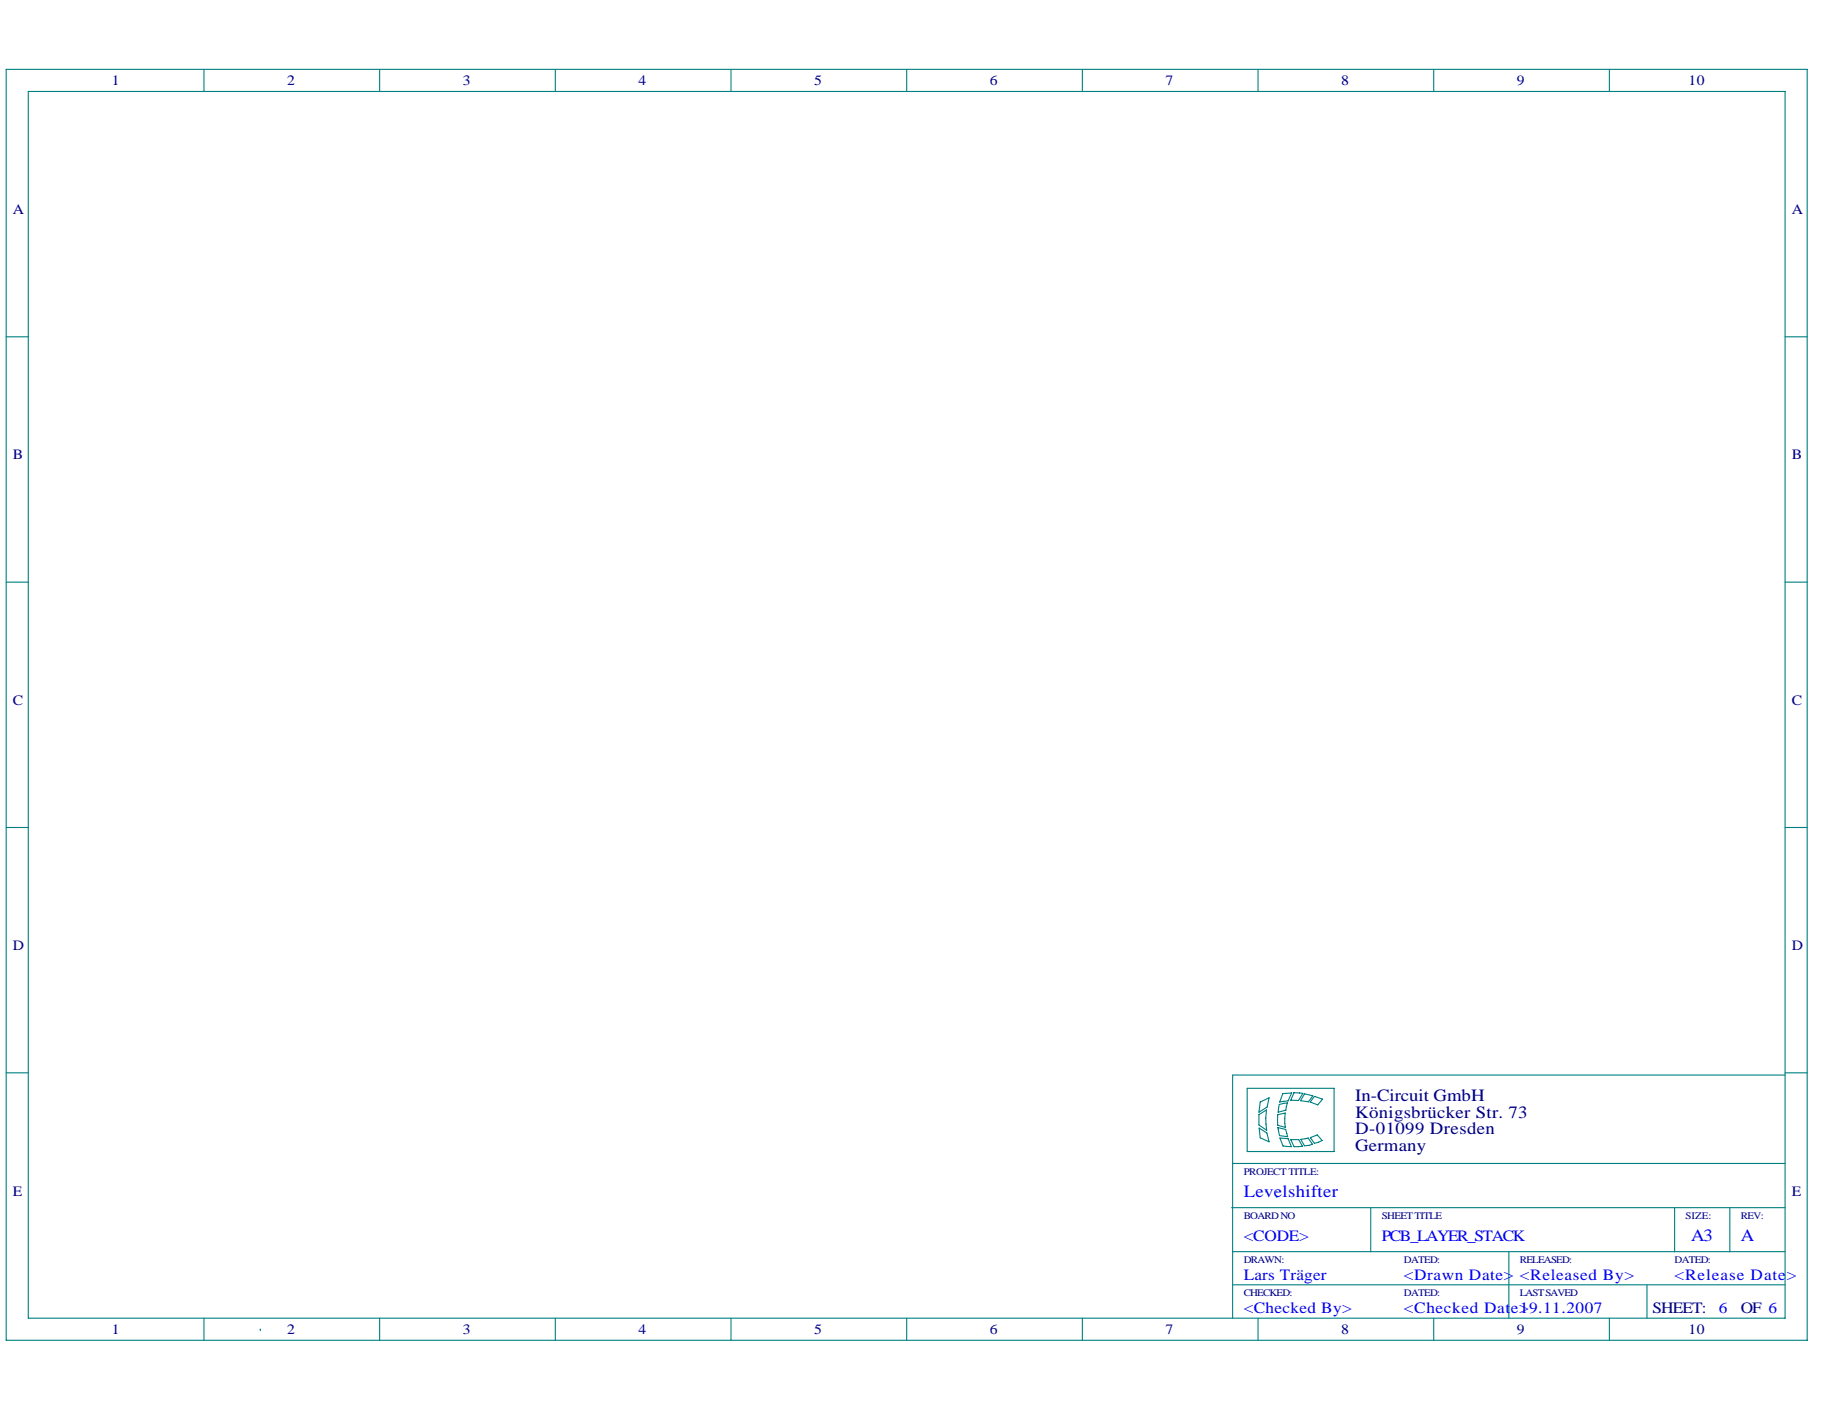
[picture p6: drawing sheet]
<svg xmlns="http://www.w3.org/2000/svg" width="279mm" height="216mm" viewBox="0 0 279 216" stroke-linecap="round" stroke-linejoin="round" font-family="sans-serif">
<g fill="none" stroke="#008080" stroke-width=".17">
<path d="M.9 10.6h276.1v194.8h-276.1zM4.3 14h269.3v188h-269.3zM31.3 10.6v3.4M58.2 10.6v3.4M85.1 10.6v3.4M112 10.6v3.4M139 10.6v3.4M165.9 10.6v3.4M192.8 10.6v3.4M219.7 10.6v3.4M246.7 10.6v3.4M.9 51.6h3.4"/>
<path d="M273.6 51.6h3.4M.9 89.2h3.4M273.6 89.2h3.4M.9 126.8h3.4M273.6 126.8h3.4M.9 164.4h3.4M188.9 178.3h84.7M191.2 166.8h13.3v9.6h-13.3zM192.9 170.8l1.2-.7-.1 1.2 .1 1.9-1.2-.8zM193 172.9l1.2 .7 .3 1.4-1.3-.7zM193.2 168.9l1.3-.7-.3 1.4-1.3 .8zM195.8 170.8l1.2-.2-.1 1.5 .1 .7-1.2-.4z"/>
<path d="M195.9 172.8l1.1 .3 .4 1.1-1.3-.2zM196.1 169.2l1.2-.2-.2 1.1-1.2 .3zM196.2 174.4l1.2 .1 .5 1.2-1.3-.1zM196.6 167.6l1.4-.1-.6 1.2-1.3 .2zM197.9 174.6h1.1l.6 1-1.3 .1zM198.3 167.4l1.4 .1-.7 1.1h-1.2zM199.4 174.6l1.1-.2 .6 .9-1.2 .3zM200 167.6l1.2 .3-.7 .9-1.2-.1zM200.8 174.3l1.1-.4 .7 .9-1.2 .4zM201.4 168l1.3 .4-.7 .9-1.2-.4zM273.6 164.7h-84.7v37.3M273.6 164.4h3.4"/>
<path d="M188.7 185.1h84.9M188.9 196.9h84.7M188.9 191.8h84.7M194 182.5h.1M195.7 182.5h.1M195.7 183.4h.1M210.1 185.1v6.7M231.3 191.8v10.2M252.4 196.9v5.1M256.7 185.1v6.7M265.1 185.1v6.7M31.3 202v3.4"/>
<path d="M39.9 203.7h.1M58.2 202v3.4M85.1 202v3.4M112 202v3.4M139 202v3.4M165.9 202v3.4M192.8 202v3.4M219.7 202v3.4M246.7 202v3.4"/>
</g>
<g font-size="2.6" fill="#000080">
<text x="207.7" y="168.7">In-Circuit GmbH</text>
<text x="207.7" y="171.2">Königsbrücker Str. 73</text>
<text x="207.7" y="173.8">D-01099 Dresden</text>
<text x="207.7" y="176.3">Germany</text>
</g>
<g font-size="2.6" fill="#00f">
<text x="190.6" y="183.4">Levelshifter</text>
<text x="259.2" y="190.1">A3</text>
<text x="266.8" y="190.1">A</text>
</g>
<g font-size="2.4" fill="#00f">
<text x="190.6" y="190.1">&lt;CODE&gt;</text>
<text x="211.8" y="190.1">PCB_LAYER_STACK</text>
<text x="190.6" y="196.1">Lars Träger</text>
<text x="215.2" y="196.1">&lt;Drawn Date&gt; &lt;Released By&gt;</text>
<text x="256.7" y="196.1">&lt;Release Date&gt;</text>
<text x="190.6" y="201.1">&lt;Checked By&gt;</text>
<text x="215.2" y="201.1">&lt;Checked Date&gt;</text>
<text x="232.9" y="201.1">19.11.2007</text>
<text x="263.4" y="201.1">6</text>
</g>
<g font-size="2.4" fill="#000080">
<text x="253.3" y="201.1">SHEET:</text>
<text x="266.8" y="201.1">OF 6</text>
</g>
<g font-size="2.2" fill="#000080">
<text x="17.2" y="13.1">1</text>
<text x="44" y="13.1">2</text>
<text x="70.9" y="13.1">3</text>
<text x="97.9" y="13.1">4</text>
<text x="124.8" y="13.1">5</text>
<text x="151.7" y="13.1">6</text>
<text x="178.6" y="13.1">7</text>
<text x="205.6" y="13.1">8</text>
<text x="232.5" y="13.1">9</text>
<text x="258.8" y="13.1">10</text>
<text x="2" y="32.8">A</text>
<text x="274.6" y="32.8">A</text>
<text x="2" y="70.4">B</text>
<text x="274.6" y="70.4">B</text>
<text x="2" y="108">C</text>
<text x="274.6" y="108">C</text>
<text x="2" y="145.6">D</text>
<text x="274.6" y="145.6">D</text>
<text x="2" y="183.2">E</text>
<text x="274.6" y="183.2">E</text>
<text x="17.2" y="204.4">1</text>
<text x="44" y="204.4">2</text>
<text x="70.9" y="204.4">3</text>
<text x="97.9" y="204.4">4</text>
<text x="124.8" y="204.4">5</text>
<text x="151.7" y="204.4">6</text>
<text x="178.6" y="204.4">7</text>
<text x="205.6" y="204.4">8</text>
<text x="232.5" y="204.4">9</text>
<text x="258.8" y="204.4">10</text>
</g>
<g font-size="1.5" fill="#000080">
<text x="190.6" y="180">PROJECT TITLE:</text>
<text x="190.6" y="186.7">BOARD NO</text>
<text x="211.8" y="186.7">SHEET TITLE</text>
<text x="258.3" y="186.7">SIZE:</text>
<text x="266.8" y="186.7">REV:</text>
<text x="190.6" y="193.5">DRAWN:</text>
<text x="215.2" y="193.5">DATED:</text>
<text x="232.9" y="193.5">RELEASED:</text>
<text x="256.7" y="193.5">DATED:</text>
<text x="190.6" y="198.6">CHECKED:</text>
<text x="215.2" y="198.6">DATED:</text>
<text x="232.9" y="198.6">LAST SAVED</text>
</g>
</svg>
